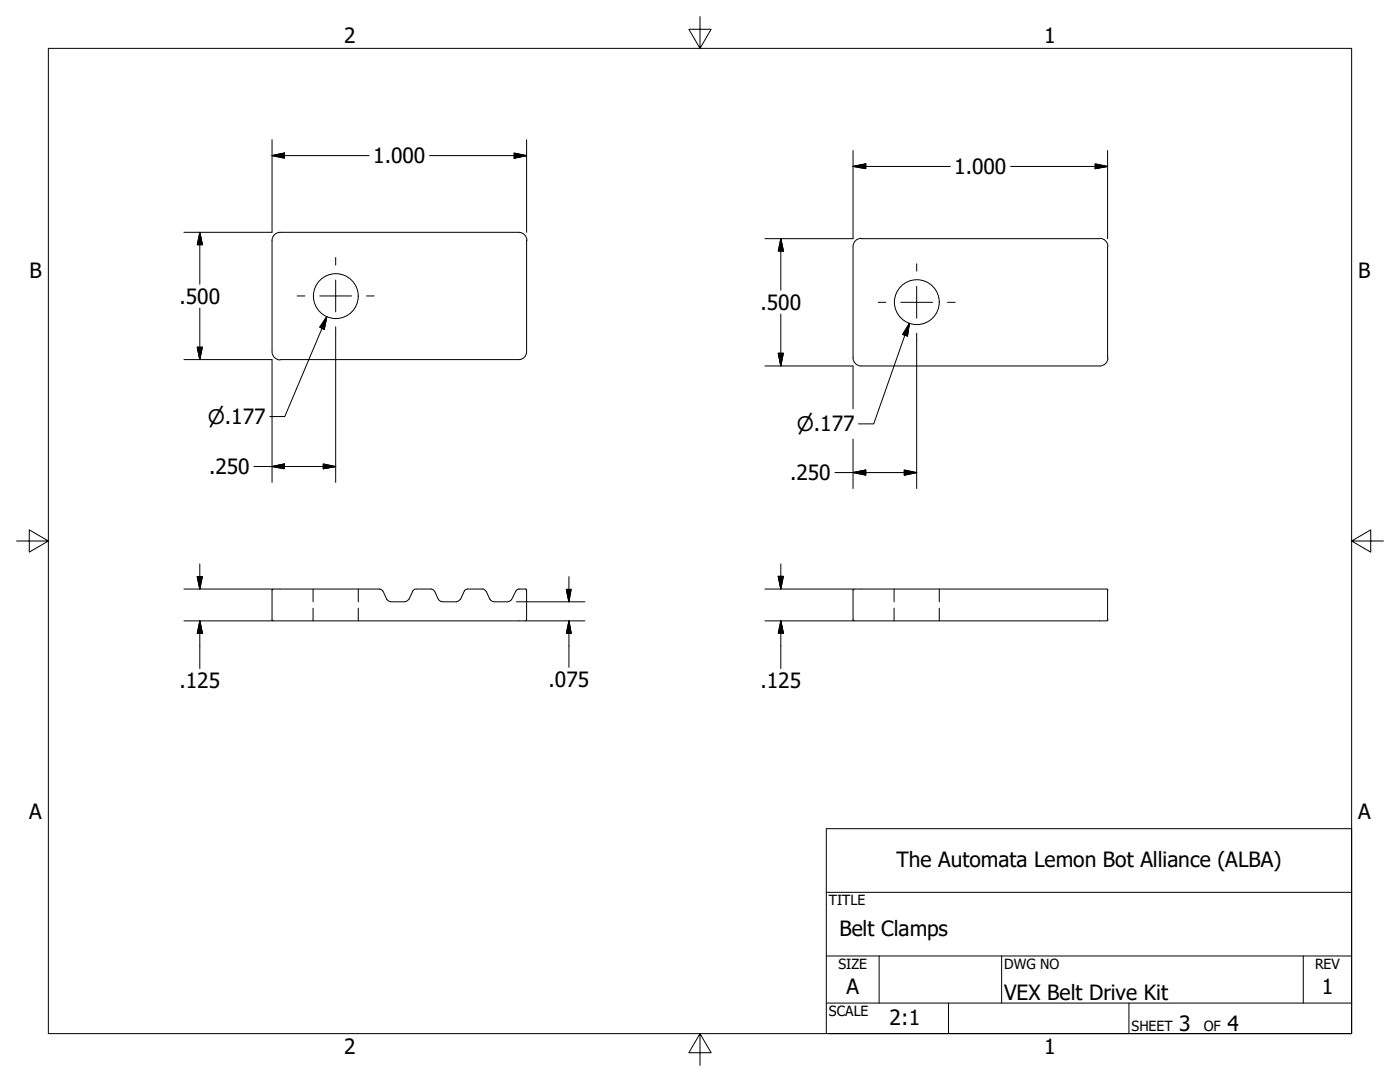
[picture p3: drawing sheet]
<svg xmlns="http://www.w3.org/2000/svg" width="279mm" height="216mm" viewBox="0 0 279 216" stroke-linecap="round" stroke-linejoin="round" font-family="sans-serif">
<!-- layer: Hidden (ANSI) -->
<g fill="none" stroke="#000" stroke-width=".2">
<path d="M54.3 47.9v22.3M55.9 46.4h47.6a1.62 1.62 0 0 1 1.7 1.6M55.9 46.4a1.62 1.62 0 0 0-1.6 1.6M105.1 47.9v22.3M171.8 47.6h47.7M171.9 47.6a1.62 1.62 0 0 0-1.7 1.6v22.2M219.5 47.6a1.62 1.62 0 0 1 1.6 1.6M221 49.2v22.2M54.3 70.2a1.62 1.62 0 0 0 1.6 1.6M105.1 70.2a1.63 1.63 0 0 1-2 1.6h-47.2M170.2 71.4a1.62 1.62 0 0 0 1.7 1.6M221.1 71.4a1.62 1.62 0 0 1-1.6 1.6h-47.7"/>
<path d="M54.5 117.5h21.2l.3 .1 .4 .4M54.5 117.5l-.2 .2v6l.2 .2M76.5 118l.7 1.6M77.2 119.6l.4 .4h.3M81.5 119.6l-.1 .2-.5 .2M82.4 118l-.8 1.6M83 117.5l-.5 .2-.1 .3M83.1 117.5h2.9M86 117.5l.3 .1 .4 .4M86.7 118l.8 1.6M87.5 119.6l.4 .4h.3M91.8 119.6l-.1 .2-.5 .2"/>
<path d="M92.6 118l-.7 1.6M93.3 117.5l-.5 .2-.1 .3M93.3 117.5h3M96.3 117.5l.3 .1 .4 .4M97 118l.8 1.6M97.8 119.6l.4 .4h.3M102.1 119.6l-.2 .2-.5 .2M102.9 118l-.8 1.6M103.5 117.5l-.6 .5M103.5 117.5h1.4M104.9 117.5l.2 .2v6l-.2 .2M170.4 117.5h50.5l.2 .3"/>
<path d="M170.5 117.5l-.3 .2v6l.3 .2M221 117.7v6M54.5 123.9h50.4M77.9 120.1h3M88.2 120.1h3M98.5 120.1h3M221.1 123.7l-.2 .2h-50.5"/>
<circle cx="67" cy="59.1" r="4.5"/>
<circle cx="183" cy="60.3" r="4.5"/>
</g>
<!-- layer: Visible (ANSI) -->
<path d="M62.5 117.5v2.6M71.5 117.5v2.6M178.4 117.5v2.6M187.5 117.5v2.6M62.5 121.3v2.6M71.5 121.3v2.6M178.4 121.3v2.6M187.5 121.3v2.6" fill="none" stroke="#000" stroke-width=".2"/>
<!-- layer: Visible Narrow (ANSI) -->
<path d="M9.7 9.7h260v196.5h-260zM139.7 3.3v6.4l-2.2-3.9h4.4l-2.2 3.9M3.3 107.9h6.4l-3.9-2.2v4.5l3.9-2.3M269.7 107.9l3.9 2.3v-4.5l-3.9 2.2h6.4M139.7 206.2l2.2 3.9h-4.4l2.2-3.9v6.4" fill="none" stroke="#000" stroke-width=".2"/>
<!-- layer: Border (ANSI) -->
<path d="M164.9 178.1h104.8M164.9 190.8h104.8M175.5 190.8v9.4M199.9 190.8v9.4M260.1 190.8v9.4M164.9 206.2v-40.8h104.8v40.8h-104.3M164.9 200.2h104.8M189.3 200.2v6M225.3 200.2v6" fill="none" stroke="#000" stroke-width=".2"/>
<!-- layer: Title (ANSI) -->
<g fill="none" stroke="#000" stroke-width=".2">
<path d="M54.3 31.1l2.5-.6v1.1zM54.3 31.1h19.4M54.3 27.9v18.5h-17.6M85.7 31.1h19.4M102.6 30.5l2.5 .6-2.5 .5zM105.1 27.9v18.5M170.2 33.2l2.6-.5v1zM170.2 33.2h19.5M170.2 30v17.6h-17.5M201.7 33.2h19.3M218.6 32.7l2.4 .5-2.4 .5zM221 30v17.6"/>
<path d="M39.9 46.4l.5 2.4h-1zM39.9 46.4v10.3M155.8 47.6l.5 2.5h-1zM155.8 47.6v10.3M36.7 71.8h17.6v24.5M39.4 69.3h1l-.5 2.5zM39.9 61.5v10.3M65.2 63.2l-.5 2.5-.9-.4zM65.2 63.2l-8.4 19.9h-3M67 66.7v29.6M152.7 73h17.5v8.5M155.3 70.5h1l-.5 2.5z"/>
<path d="M155.8 62.7v10.3M181.5 64.5l-.4 2.6-1-.4zM181.5 64.5l-7.1 20.1h-3.1M182.9 67.9v29.6M50.7 93.1h16.3M54.3 93.1l2.5-.5v.9zM64.5 92.6l2.5 .5-2.5 .4zM166.6 94.3h16.3M170.2 94.3l2.6-.5v1zM170.2 87.6v9.9M180.5 93.8l2.4 .5-2.4 .5zM36.7 117.5h17.6"/>
<path d="M39.4 115.1h1l-.5 2.4zM39.9 112.5v5M113 117.6h1l-.5 2.5zM113.5 115.1v5M152.7 117.5h17.5M155.3 115h1l-.5 2.5zM155.8 112.5v5M36.7 123.9h17.6M39.9 123.9l.5 2.5h-1zM39.9 123.9v9.5M103.1 120.1h13.6M105.1 123.9h11.6"/>
<path d="M113.5 123.9l.5 2.5h-1zM113.5 123.9v9.3M152.7 123.9h17.5M155.8 123.9l.5 2.5h-1zM155.8 123.9v9.5"/>
</g>
<g fill="#000" stroke="#000" stroke-width=".2">
<path d="M54.3 31.1l2.5-.6zM54.3 31.1l2.5-.6v1.1zM102.6 31.6l2.5-.5zM102.6 30.5l2.5 .6-2.5 .5zM170.2 33.2l2.6-.5zM170.2 33.2l2.6-.5v1zM218.6 33.7l2.4-.5zM218.6 32.7l2.4 .5-2.4 .5zM39.9 46.4l.5 2.4zM39.9 46.4l.5 2.4h-1zM155.8 47.6l.5 2.5zM155.8 47.6l.5 2.5h-1z"/>
<path d="M39.4 69.3l.5 2.5zM39.4 69.3h1l-.5 2.5zM65.2 63.2l-.5 2.5zM65.2 63.2l-.5 2.5-.9-.4zM155.3 70.5l.5 2.5zM155.3 70.5h1l-.5 2.5zM181.5 64.5l-.4 2.6zM181.5 64.5l-.4 2.6-1-.4zM54.3 93.1l2.5-.5zM54.3 93.1l2.5-.5v.9zM64.5 93.5l2.5-.4zM64.5 92.6l2.5 .5-2.5 .4z"/>
<path d="M170.2 94.3l2.6-.5zM170.2 94.3l2.6-.5v1zM180.5 94.8l2.4-.5zM180.5 93.8l2.4 .5-2.4 .5zM39.4 115.1l.5 2.4zM39.4 115.1h1l-.5 2.4zM113 117.6l.5 2.5zM113 117.6h1l-.5 2.5zM155.3 115l.5 2.5zM155.3 115h1l-.5 2.5zM39.9 123.9l.5 2.5zM39.9 123.9l.5 2.5h-1z"/>
<path d="M113.5 123.9l.5 2.5zM113.5 123.9l.5 2.5h-1zM155.8 123.9l.5 2.5zM155.8 123.9l.5 2.5h-1z"/>
</g>
<!-- layer: Symbol (ANSI) -->
<path d="M59.3 59.1h1.5M63.8 59.1h6.4M67 51.4v1.5M67 55.9v6.3M73.2 59.1h1.5M182.9 52.6v1.5M182.9 57.2v6.3M67 65.2v1.5M175.3 60.3h1.5M179.8 60.3h6.3M182.9 66.5v1.4M189.1 60.3h1.5" fill="none" stroke="#000" stroke-width=".2"/>
<g font-size="4.2">
<text x="68.7" y="8.6">2</text>
<text x="208.4" y="8.6">1</text>
<text x="74.5" y="32.6">1.000</text>
<text x="190.4" y="34.7">1.000</text>
<text x="5.9" y="55.5">B</text>
<text x="271.1" y="55.5">B</text>
<text x="35.8" y="60.6">.500</text>
<text x="151.8" y="61.8">.500</text>
<text x="41.7" y="94.6">.250</text>
<text x="157.7" y="95.8">.250</text>
<text x="35.8" y="137.3">.125</text>
<text x="109.5" y="137.1">.075</text>
<text x="151.8" y="137.3">.125</text>
<text x="5.8" y="163.4">A</text>
<text x="271" y="163.4">A</text>
<text x="178.9" y="172.9">The Automata Lemon Bot Alliance (ALBA)</text>
<text x="167.5" y="186.8">Belt Clamps</text>
<text x="168.9" y="198.2">A</text>
<text x="200.4" y="199.6">VEX Belt Drive Kit</text>
<text x="263.8" y="198.2">1</text>
<text x="177.5" y="204.6">2:1</text>
<text x="235.3" y="205.7">3</text>
<text x="245" y="205.7">4</text>
<text x="68.7" y="210.3">2</text>
<text x="208.4" y="210.3">1</text>
</g>
<g font-size="4">
<text x="41.5" y="84.6">⌀.177</text>
<text x="159" y="86">⌀.177</text>
</g>
<g font-size="2.8">
<text x="165.4" y="180.6">TITLE</text>
<text x="167.3" y="193.4">SIZE</text>
<text x="200.4" y="193.4">DWG NO</text>
<text x="262.4" y="193.3">REV</text>
<text x="165.4" y="202.8">SCALE</text>
<text x="225.8" y="205.7">SHEET</text>
<text x="240.2" y="205.7">OF</text>
</g>
</svg>
